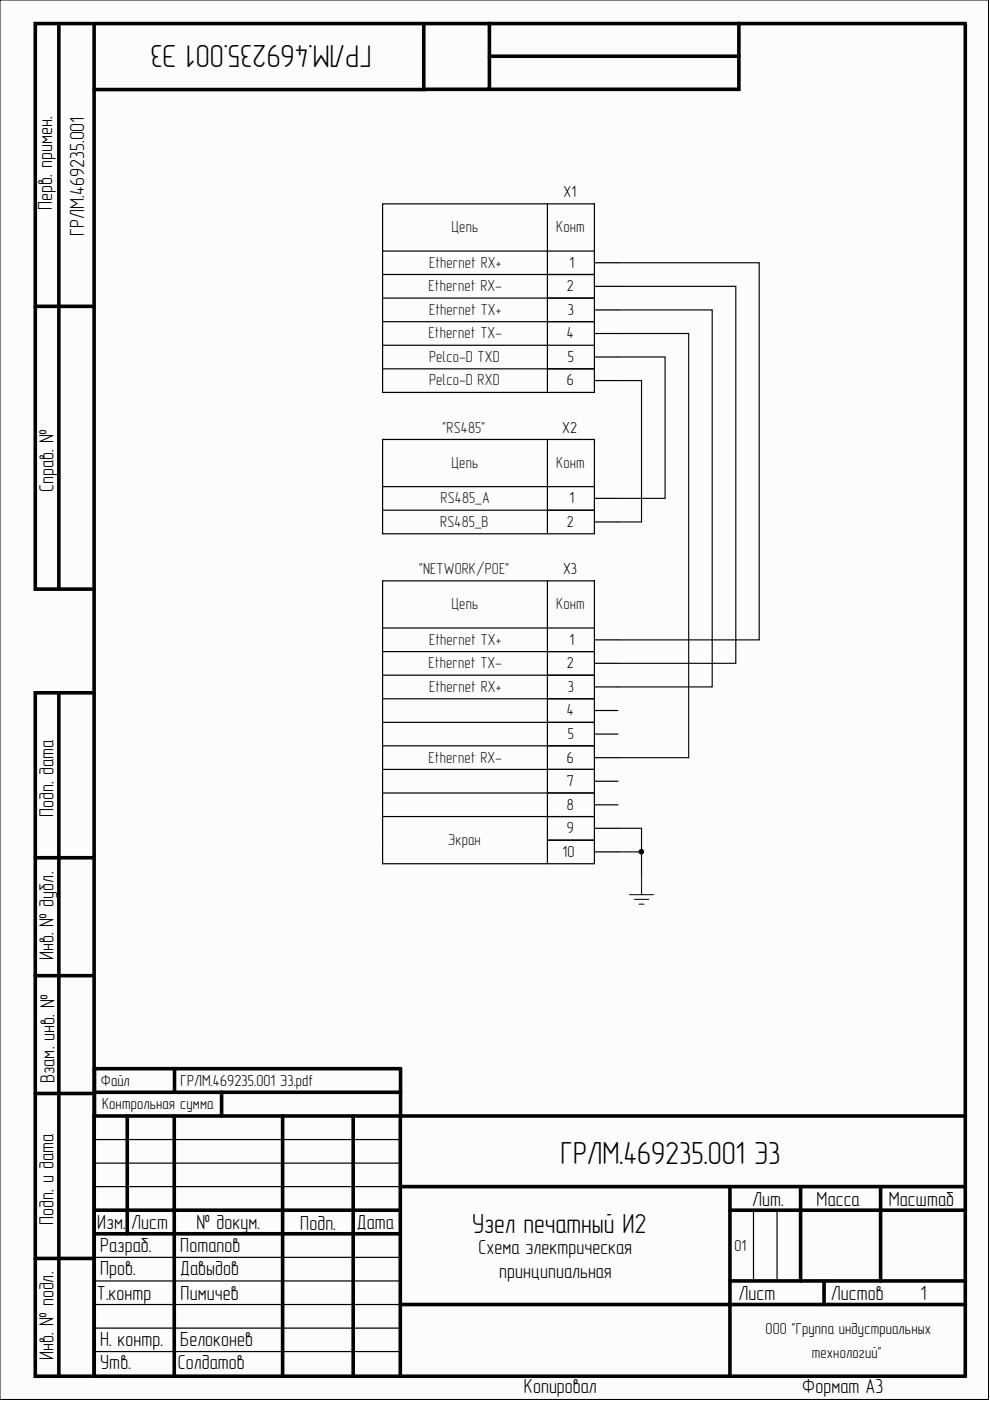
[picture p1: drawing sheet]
<svg xmlns="http://www.w3.org/2000/svg" width="210mm" height="297mm" viewBox="0 0 210 297" stroke-linecap="round" stroke-linejoin="round" font-family="sans-serif">
<path d="M0 0h209.6v296.7h-209.6z" fill="#fcfcfc" stroke="#000" stroke-width=".21"/>
<g fill="none" stroke="#000" stroke-width=".76">
<path d="M12.5 5v119.9M19.5 5h-12v119.9h12M20 5h184.7v286.8h-184.7zM89.8 5v14h-69.8M103.8 4.9v14h-14M103.8 11.9h52.9M156.7 4.9v14h-52.9M7.5 65h12M12.5 146.9v144.9M19.5 146.9h-12v144.9h12M7.5 181.9h12M7.5 206.9h12"/>
<path d="M7.5 231.8h12M20 236.6v-10h64.9v10M20 231.6h64.9M27 236.6v25M36.9 236.6v55M37 226.6v5M47 231.6v5M59.9 236.6v55M74.9 236.6v55M84.9 236.6v55M204.7 236.6h-184.7v55M20 256.6h64.9"/>
<path d="M84.9 251.6h119.8M154.8 251.6v40M154.8 256.6h49.9M169.7 251.6v20M186.7 251.6v20M7.5 266.8h12M20 261.6h64.9M84.9 276.6h119.8M154.8 271.6h49.9M174.7 271.6v5"/>
</g>
<g fill="none" stroke="#000" stroke-width=".25">
<path d="M81.1 43.2h44.9v10h-44.9zM81.1 53.2v30h44.9v-30M81.1 58.2h44.9M116.1 43.2v40M126 55.7h5M81.1 73.2h44.9M81.1 63.2h44.9M81.1 68.2h44.9M81.1 78.2h44.9M126 60.7h5M126 65.7h5M126 70.7h5"/>
<path d="M126 75.7h5M81.1 93.2h44.9v10h-44.9zM116.1 93.2v20M126 80.7h5M81.1 103.2v10h44.9v-10M81.1 108.2h44.9M126 105.7h5M126 110.7h5M81.1 123.2h44.9v10h-44.9zM81.1 133.2v49.9h44.9v-49.9M81.1 138.2h44.9M116.1 123.2v59.9"/>
<path d="M126 135.7h5M81.1 143.2h44.9M81.1 148.2h44.9M81.1 153.2h44.9M81.1 158.1h44.9M126 140.6h5M126 145.6h5M126 150.6h5M126 155.6h5M81.1 163.1h44.9M81.1 168.1h44.9M81.1 173.1h44.9"/>
<path d="M116.1 178.1h9.9M126 160.6h5M126 165.6h5M126 170.6h5M126 175.6h5M126 180.6h5M20 241.6h64.9M20 246.6h64.9M20 251.6h64.9M159.8 256.6v15M164.8 256.6v15M20 266.6h64.9"/>
<path d="M20 271.6h64.9M20 276.6h64.9M7.5 291.8h5M20 281.6h64.9M20 286.6h64.9"/>
</g>
<path d="M133.5 189.7h5.1M134.5 190.7h3M135.5 191.7h1M136 185.6v4.1" fill="none" stroke="#262626" stroke-width=".25"/>
<path d="M131 55.7h30v80h-30M131 75.7h10v30h-10M131 70.7h15v89.9h-15M131 65.7h20v79.9h-20M131 60.7h25v79.9h-25M131 80.7h5v30h-5M131 175.6h5v5h-5M136 180.6v5" fill="none" stroke="#0e0e0e" stroke-width=".25"/>
<circle cx="136" cy="180.6" r=".47" fill="#0e0e0e" stroke="#0e0e0e" stroke-width=".21"/>
<g font-size="6.8" fill="#010101">
<text x="78.8" y="9.5" transform="rotate(-180 78.8 9.5)">ГРЛМ.469235.001 Э3</text>
<text x="118.9" y="246.7">ГРЛМ.469235.001 Э3</text>
</g>
<text font-size="5.8" fill="#010101" x="100.1" y="261.3">Узел печатный И2</text>
<g font-size="4.3" fill="#010101">
<text x="11.1" y="44.5" transform="rotate(-90 11.1 44.5)">Перв. примен.</text>
<text x="17.8" y="50" transform="rotate(-90 17.8 50)">ГРЛМ.469235.001</text>
<text x="11.3" y="104.3" transform="rotate(-90 11.3 104.3)">Справ. №</text>
<text x="11.3" y="173.2" transform="rotate(-90 11.3 173.2)">Подп. дата</text>
<text x="11.3" y="203.6" transform="rotate(-90 11.3 203.6)">Инв. № дубл.</text>
<text x="11.6" y="229.6" transform="rotate(-90 11.6 229.6)">Взам. инв. №</text>
<text x="159.4" y="255.8">Лит.</text>
<text x="173.1" y="255.8">Масса</text>
<text x="188.4" y="255.8">Масштаб</text>
<text x="11.3" y="259.7" transform="rotate(-90 11.3 259.7)">Подп. и дата</text>
<text x="20.6" y="260.6">Изм.</text>
<text x="27.8" y="260.6">Лист</text>
<text x="41.7" y="260.6">№ докум.</text>
<text x="63.7" y="260.8">Подп.</text>
<text x="75.7" y="260.6">Дата</text>
<text x="21.2" y="265.4">Разраб.</text>
<text x="38.2" y="265.4">Потапов</text>
<text x="101.4" y="265.9">Схема электрическая</text>
<text x="21.2" y="270.4">Пров.</text>
<text x="38.2" y="270.4">Давыдов</text>
<text x="105.8" y="270.9">принципиальная</text>
<text x="156.6" y="275.6">Лист</text>
<text x="176.2" y="275.6">Листов</text>
<text x="195.2" y="275.6">1</text>
<text x="21.2" y="285.4">Н. контр.</text>
<text x="38.2" y="285.4">Белоконев</text>
<text x="11.3" y="288.3" transform="rotate(-90 11.3 288.3)">Инв. № подл.</text>
<text x="21.2" y="290.4">Утв.</text>
<text x="37.7" y="290.4">Солдатов</text>
<text x="111.1" y="295.4">Копировал</text>
<text x="170.1" y="295.4">Формат А3</text>
</g>
<g font-size="4.3">
<text x="20.5" y="275.6">Т.контр</text>
<text x="38.3" y="275.6">Пимичев</text>
</g>
<g font-size="3.4">
<text x="119.5" y="41.8">X1</text>
<text x="120.7" y="56.8">1</text>
<text x="120.2" y="61.8">2</text>
<text x="120.2" y="71.7">4</text>
<text x="120.4" y="66.8">3</text>
<text x="120.4" y="76.7">5</text>
<text x="120.2" y="81.7">6</text>
<text x="119.2" y="91.7">X2</text>
<text x="120.7" y="106.7">1</text>
<text x="120.2" y="111.7">2</text>
<text x="119.4" y="121.7">X3</text>
<text x="120.7" y="136.7">1</text>
<text x="120.2" y="141.7">2</text>
<text x="120.4" y="146.7">3</text>
<text x="120.2" y="151.7">4</text>
<text x="120.2" y="161.7">6</text>
<text x="120.4" y="156.7">5</text>
<text x="120.2" y="166.7">7</text>
<text x="120.2" y="171.7">8</text>
<text x="120.2" y="176.7">9</text>
<text x="119.3" y="181.6">10</text>
<text x="21.4" y="230.3">Файл</text>
<text x="38.3" y="230.3">ГРЛМ.469235.001 Э3.pdf</text>
<text x="21.6" y="235.1">Контрольная сумма</text>
<text x="155.7" y="265.3">01</text>
</g>
<g font-size="3.4" fill="#1c1c1c">
<text x="95.7" y="49.2">Цепь</text>
<text x="117.9" y="49.2">Конт</text>
<text x="91" y="56.8">Ethernet RX+</text>
<text x="90.9" y="61.8">Ethernet RX-</text>
<text x="90.9" y="71.7">Ethernet TX-</text>
<text x="91" y="66.8">Ethernet TX+</text>
<text x="91" y="76.7">Pelco-D TXD</text>
<text x="91" y="81.7">Pelco-D RXD</text>
<text x="93.8" y="91.7">&quot;RS485&quot;</text>
<text x="95.7" y="99.2">Цепь</text>
<text x="117.9" y="99.2">Конт</text>
<text x="93.4" y="106.7">RS485_A</text>
<text x="93.3" y="111.7">RS485_B</text>
<text x="88.9" y="121.7">&quot;NETWORK/POE&quot;</text>
<text x="95.7" y="129.2">Цепь</text>
<text x="117.9" y="129.2">Конт</text>
<text x="91" y="136.7">Ethernet TX+</text>
<text x="90.9" y="141.7">Ethernet TX-</text>
<text x="91" y="146.7">Ethernet RX+</text>
<text x="90.9" y="161.7">Ethernet RX-</text>
<text x="95" y="179.2">Экран</text>
</g>
<g font-size="3.4" fill="#010101">
<text x="162.3" y="282.8">ООО &quot;Группа индустриальных</text>
<text x="172.1" y="287.8">технологий&quot;</text>
</g>
</svg>
